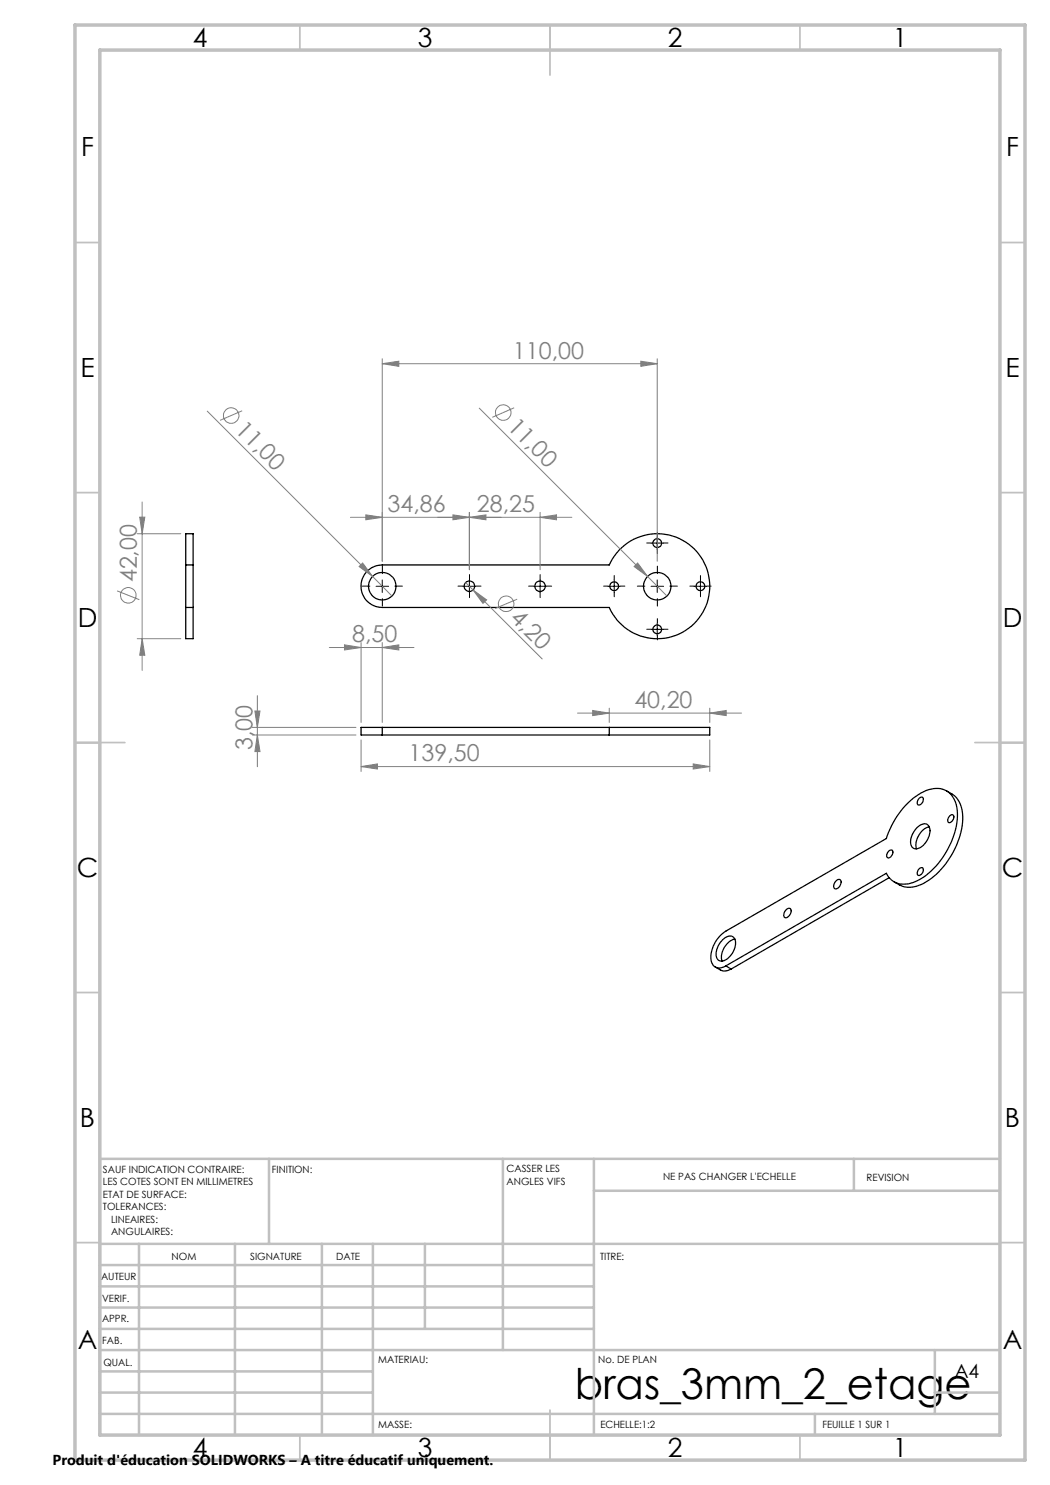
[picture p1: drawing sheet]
<svg xmlns="http://www.w3.org/2000/svg" width="210mm" height="297mm" viewBox="0 0 210 297" stroke-linecap="round" stroke-linejoin="round" font-family="sans-serif">
<g fill="none" stroke="#000" stroke-width=".25">
<path d="M37.1 113v8.5M37.1 113v-6.3h1.5v6.3M37.1 113h1.5M38.6 113v8.5M73.5 114.2l.8-.6 .8-.4 1.3-.2h45.4a10.5 10.5 0 0 1 16.1-4 10.5 10.5 0 0 1 0 16.5 10.5 10.5 0 0 1-16.1-4h-45.4a4.3 4.3 0 0 1-3.9-2.7 4.3 4.3 0 0 1 1-4.6zM37.1 121.5v6.2h1.5v-6.2M37.1 121.5h1.5M76.4 145.5h-4.2v1.5h4.2M76.4 145.5v1.5M76.4 145.5h45.4M76.4 147h45.4M121.8 145.5h20.2v1.5h-20.2"/>
<path d="M121.8 145.5v1.5M183.8 159.7a.49 .49 0 0 1 .7-.2 .49 .49 0 0 1 .1 .7 .75 .75 0 0 1-1.1 .7l-.1-.5zM189.3 158.2a5.3 5.3 0 0 1 3.2 5.7 16.3 16.3 0 0 1-8.3 13 5 5 0 0 1-5.4-.5M167.1 176.2a.58 .58 0 0 1 .9-.3 .58 .58 0 0 1 .1 .9 .88 .88 0 0 1-1.3 .8v-.8zM177.8 175.5l-31.6 18.3M177.9 170.1a.47 .47 0 0 1 .7 0 .47 .47 0 0 1-.1 .7 .78 .78 0 0 1-1.1 .6 1.25 1.25 0 0 1 .5-1.3zM183.4 165.5a1.47 1.47 0 0 1 2.4-.2 3.7 3.7 0 0 1-2.6 4.5 1.45 1.45 0 0 1-1-2.1l.4-1zM184 173.6a.46 .46 0 0 1 .6 0 .46 .46 0 0 1 0 .7 .75 .75 0 0 1-1.1 .6 1.23 1.23 0 0 1 .5-1.3zM185.8 165.4a3.8 3.8 0 0 0-2.5 4.4M189.9 163.2a.48 .48 0 0 1 .7-.2 .48 .48 0 0 1 .1 .8 .8 .8 0 0 1-1.1 .6l-.1-.5zM143.1 193.4l1 .6a2.21 2.21 0 0 0 2.1-.2M144.2 187l1-.8 32.1-18.5a15.1 15.1 0 0 1 8.4-9.8 4.1 4.1 0 0 1 5.7 3.7 15.5 15.5 0 0 1-4.2 11.6 9.7 9.7 0 0 1-6.5 3.6 3.7 3.7 0 0 1-3.4-2.1l-32.1 18.5a1.85 1.85 0 0 1-2.2 .1 1.85 1.85 0 0 1-.8-2 6.5 6.5 0 0 1 2-4.3z"/>
<path d="M144.5 188a1.47 1.47 0 0 1 2.5-.2 3.7 3.7 0 0 1-2.7 4.4 1.4 1.4 0 0 1-1-2l.5-1.4zM145.2 193.2l1 .6M147 187.8a3.8 3.8 0 0 0-2.6 4.4M157.2 182a.58 .58 0 0 1 .8-.3 .58 .58 0 0 1 .2 .9 .92 .92 0 0 1-1.4 .8v-.8z"/>
<circle cx="76.4" cy="117.2" r="2.75"/>
<circle cx="93.9" cy="117.2" r="1.05"/>
<circle cx="108" cy="117.3" r="1.04"/>
<circle cx="122.8" cy="117.2" r=".88"/>
<circle cx="131.4" cy="117.2" r="2.75"/>
<circle cx="131.4" cy="108.6" r=".88"/>
<circle cx="140.1" cy="117.2" r=".88"/>
<circle cx="131.5" cy="125.9" r=".87"/>
</g>
<g fill="none" stroke="#808080" stroke-width=".2">
<path d="M76.4 72.7l3.4-.5v1.1zM76.4 71.8v40.5M76.4 72.7h55M128.2 72.2l3.2 .5-3.2 .6zM131.4 71.8v40.5M41.5 82.2l33 33.1M48.4 82.2l-4.4 1.9M95.8 81.6l33.7 33.7M102.8 81.6l-4.3 1.9M23.4 118.2l4.5 1.7M27.4 106.7h8.8M27.9 103.4h1.1l-.6 3.3z"/>
<path d="M28.4 100.4v33.7M70.1 103.5h44.3M71.8 113.3l.7-.7 2 2.7zM73.2 103l3.2 .5-3.2 .5zM74.5 115.3l3.9 3.9M90.6 103l3.3 .5-3.3 .5zM93.1 116.5l15.3 15.3M93.9 103.5l3.3-.5v1zM93.9 102.5v11.4M94.6 118l2.7 2-.7 .7zM103.4 119.8l-4.4 1.9M108 103.5l3.3-.5v1z"/>
<path d="M108 102.5v11.4M126.8 113.3l.7-.7 2 2.7zM129.5 115.3l3.9 3.9M27.4 127.7h8.8M28.4 127.7l.6 3.4h-1.1zM51.5 139.1v14.2M65.9 129.5h16.9M68.9 129l3.3 .5-3.3 .5zM72.2 128.5v16M76.4 129.5l3.4-.5v1zM76.4 128.5v16M50.5 145.5h20.7"/>
<path d="M50.5 147h20.7M51 142.2h1l-.5 3.3zM51.5 147l.5 3.3h-1zM72.2 153.3l3.3-.5v1zM72.2 148v6.3M72.2 153.3h69.8M115.5 142.6h32.8M118.5 142.1l3.3 .5-3.3 .5zM121.8 141.6v2.9M138.6 152.8l3.4 .5-3.4 .5zM142 142.6l3.2-.5v1zM142 141.6v2.9"/>
<path d="M142 148v6.3"/>
<circle cx="46.2" cy="83.1" r="1.56"/>
<circle cx="100.7" cy="82.5" r="1.55"/>
<circle cx="25.7" cy="119.1" r="1.56"/>
<circle cx="101.2" cy="120.8" r="1.56"/>
</g>
<g fill="none" stroke="#000" stroke-width=".2" stroke-dasharray="30.5 1.3 1.3 1.3">
<path d="M74 117.2h-1.5M76.5 114.7v-1.5M76.5 119.7v1.5M79 117.2h1.5M92.7 117.2h-1.1M93.9 116v-1.1M93.9 118.5v1M95.2 117.2h1M106.8 117.2h-1.1M108 116v-1.1M108 118.5v1M109.3 117.2h1"/>
<path d="M121.6 117.2h-.9M122.8 116v-.9M122.8 118.5v.9M124.1 117.2h.9M129 117.2h-1.5M130.2 108.6h-.9M131.5 114.7v-1.5M131.5 119.7v1.5M131.5 107.4v-.9M131.5 109.9v.8M132.7 108.6h.9M134 117.2h1.5"/>
<path d="M138.8 117.2h-.8M140.1 116v-.9M140.1 118.5v.9M141.3 117.2h.9M130.2 125.9h-.9M131.5 124.6v-.9M131.5 127.1v.9M132.7 125.9h.9"/>
</g>
<g fill="none" stroke="#000" stroke-width=".2">
<path d="M75.2 117.3h2.5M76.4 116v2.5M92.6 117.3h2.5M93.9 116v2.5M106.8 117.3h2.5M108 116v2.5M121.6 117.3h2.5M122.8 116v2.5M130.2 117.3h2.5M130.2 108.6h2.5M131.4 107.4v2.5M131.4 116v2.5"/>
<path d="M138.8 117.3h2.5M140.1 116v2.5M130.2 125.9h2.5M131.4 124.6v2.5"/>
</g>
<g fill="none" stroke="#c0c0c0" stroke-width=".35">
<path d="M60 5v5M110 5v10M160 5v5M15 48.5h5M200 48.5h5M15 98.5h5M200 98.5h5M15 148.5h10M195 148.5h10M15 198.5h5M200 198.5h5M15 248.5h5"/>
<path d="M200 248.5h5M60 287v5M110 282v10M160 287v5"/>
</g>
<g fill="none" stroke="#c0c0c0" stroke-width=".5">
<path d="M53.8 231.8v17M100.6 231.8v38.2M118.8 231.8v55.2M118.8 238.2h81.2M170.8 231.8v6.4M200 231.8h-180v55.2M20 248.8h180M20 257.3h98.8M20 253h98.8M27.8 248.8v38.2M47 248.8v38.2M64.4 248.8v38.2"/>
<path d="M74.6 248.8v38.2M85 248.8v17M20 265.8h98.8M20 261.5h98.8M20 278.5h54.6M20 274.3h54.6M20 270h180M187 278.5h13M187 270v12.8M20 282.8h180M163 282.8v4.2"/>
</g>
<path d="M15 5h190v287h-190zM20 10h180v277h-180z" fill="none" stroke="#c0c0c0" stroke-width=".7"/>
<g fill="#808080">
<path d="M71.8 113.3l.7-.7 2 2.7z"/>
<path d="M126.8 113.3l.7-.7 2 2.7z"/>
<path d="M94.6 118l2.7 2-.7 .7z"/>
<path d="M93.9 103.5l3.3-.5v1zM73.2 103l3.2 .5-3.2 .5z"/>
<path d="M76.4 72.7l3.4-.5v1.1zM128.2 72.2l3.2 .5-3.2 .6zM90.6 103l3.3 .5-3.3 .5zM108 103.5l3.3-.5v1zM72.2 153.3l3.3-.5v1zM138.6 152.8l3.4 .5-3.4 .5zM68.9 129l3.3 .5-3.3 .5zM76.4 129.5l3.4-.5v1zM118.5 142.1l3.3 .5-3.3 .5zM142 142.6l3.2-.5v1z"/>
<path d="M28.4 127.7l.6 3.4h-1.1zM27.9 103.4h1.1l-.6 3.3z"/>
<path d="M51 142.2h1l-.5 3.3zM51.5 147l.5 3.3h-1z"/>
</g>
<text font-size="8.5" x="114.9" y="279.7">bras_3mm_2_etage</text>
<g font-size="5.3">
<text x="38.5" y="9.5">4</text>
<text x="83.5" y="9.5">3</text>
<text x="133.6" y="9.5">2</text>
<text x="178.6" y="9.5">1</text>
<text x="16.2" y="31.3">F</text>
<text x="201.2" y="31.3">F</text>
<text x="16.1" y="75.5">E</text>
<text x="201.1" y="75.5">E</text>
<text x="15.5" y="125.5">D</text>
<text x="200.5" y="125.5">D</text>
<text x="15.4" y="175.5">C</text>
<text x="200.4" y="175.5">C</text>
<text x="16" y="225.5">B</text>
<text x="201" y="225.5">B</text>
<text x="15.5" y="269.8">A</text>
<text x="200.5" y="269.8">A</text>
<text x="38.5" y="291.5">4</text>
<text x="83.5" y="291.5">3</text>
<text x="133.6" y="291.5">2</text>
<text x="178.6" y="291.5">1</text>
</g>
<g font-size="4.7" fill="#808080">
<text x="102.6" y="71.7">110,00</text>
<text x="46.9" y="86.1" transform="rotate(45 46.9 86.1)">11,00</text>
<text x="101.3" y="85.5" transform="rotate(45 101.3 85.5)">11,00</text>
<text x="77.5" y="102.4">34,86</text>
<text x="95.4" y="102.4">28,25</text>
<text x="27.4" y="116.5" transform="rotate(-90 27.4 116.5)">42,00</text>
<text x="101.9" y="123.8" transform="rotate(45 101.9 123.8)">4,20</text>
<text x="70.4" y="128.5">8,50</text>
<text x="126.9" y="141.6">40,20</text>
<text x="50.5" y="150" transform="rotate(-90 50.5 150)">3,00</text>
<text x="81.7" y="152.3">139,50</text>
</g>
<text font-size="3.9" x="190.9" y="275.5">A4</text>
<text font-size="2.9" x="10.5" y="292.9">Produit d'éducation SOLIDWORKS – A titre éducatif uniquement.</text>
<g font-size="2">
<text x="20.6" y="234.6">SAUF INDICATION CONTRAIRE:</text>
<text x="20.6" y="237.1">LES COTES SONT EN MILLIMETRES</text>
<text x="20.6" y="239.6">ETAT DE SURFACE:</text>
<text x="54.4" y="234.6">FINITION:</text>
<text x="101.3" y="234.5">CASSER LES</text>
<text x="101.3" y="237">ANGLES VIFS</text>
<text x="132.6" y="236">NE PAS CHANGER L'ECHELLE</text>
<text x="173.3" y="236.2">REVISION</text>
<text x="20.6" y="242.1">TOLERANCES:</text>
<text x="22.2" y="244.6">LINEAIRES:</text>
<text x="22.2" y="247.1">ANGULAIRES:</text>
<text x="34.3" y="252">NOM</text>
<text x="50" y="251.9">SIGNATURE</text>
<text x="67.2" y="251.9">DATE</text>
<text x="120" y="251.9">TITRE:</text>
<text x="20.2" y="256.1">AUTEUR</text>
<text x="20.4" y="260.3">VERIF.</text>
<text x="20.4" y="264.4">APPR.</text>
<text x="20.5" y="268.8">FAB.</text>
<text x="20.7" y="273.1">QUAL.</text>
<text x="75.7" y="272.5">MATERIAU:</text>
<text x="119.6" y="272.5">No. DE PLAN</text>
<text x="75.6" y="285.5">MASSE:</text>
<text x="120.1" y="285.6">ECHELLE:1:2</text>
<text x="164.5" y="285.6">FEUILLE 1 SUR 1</text>
</g>
</svg>
